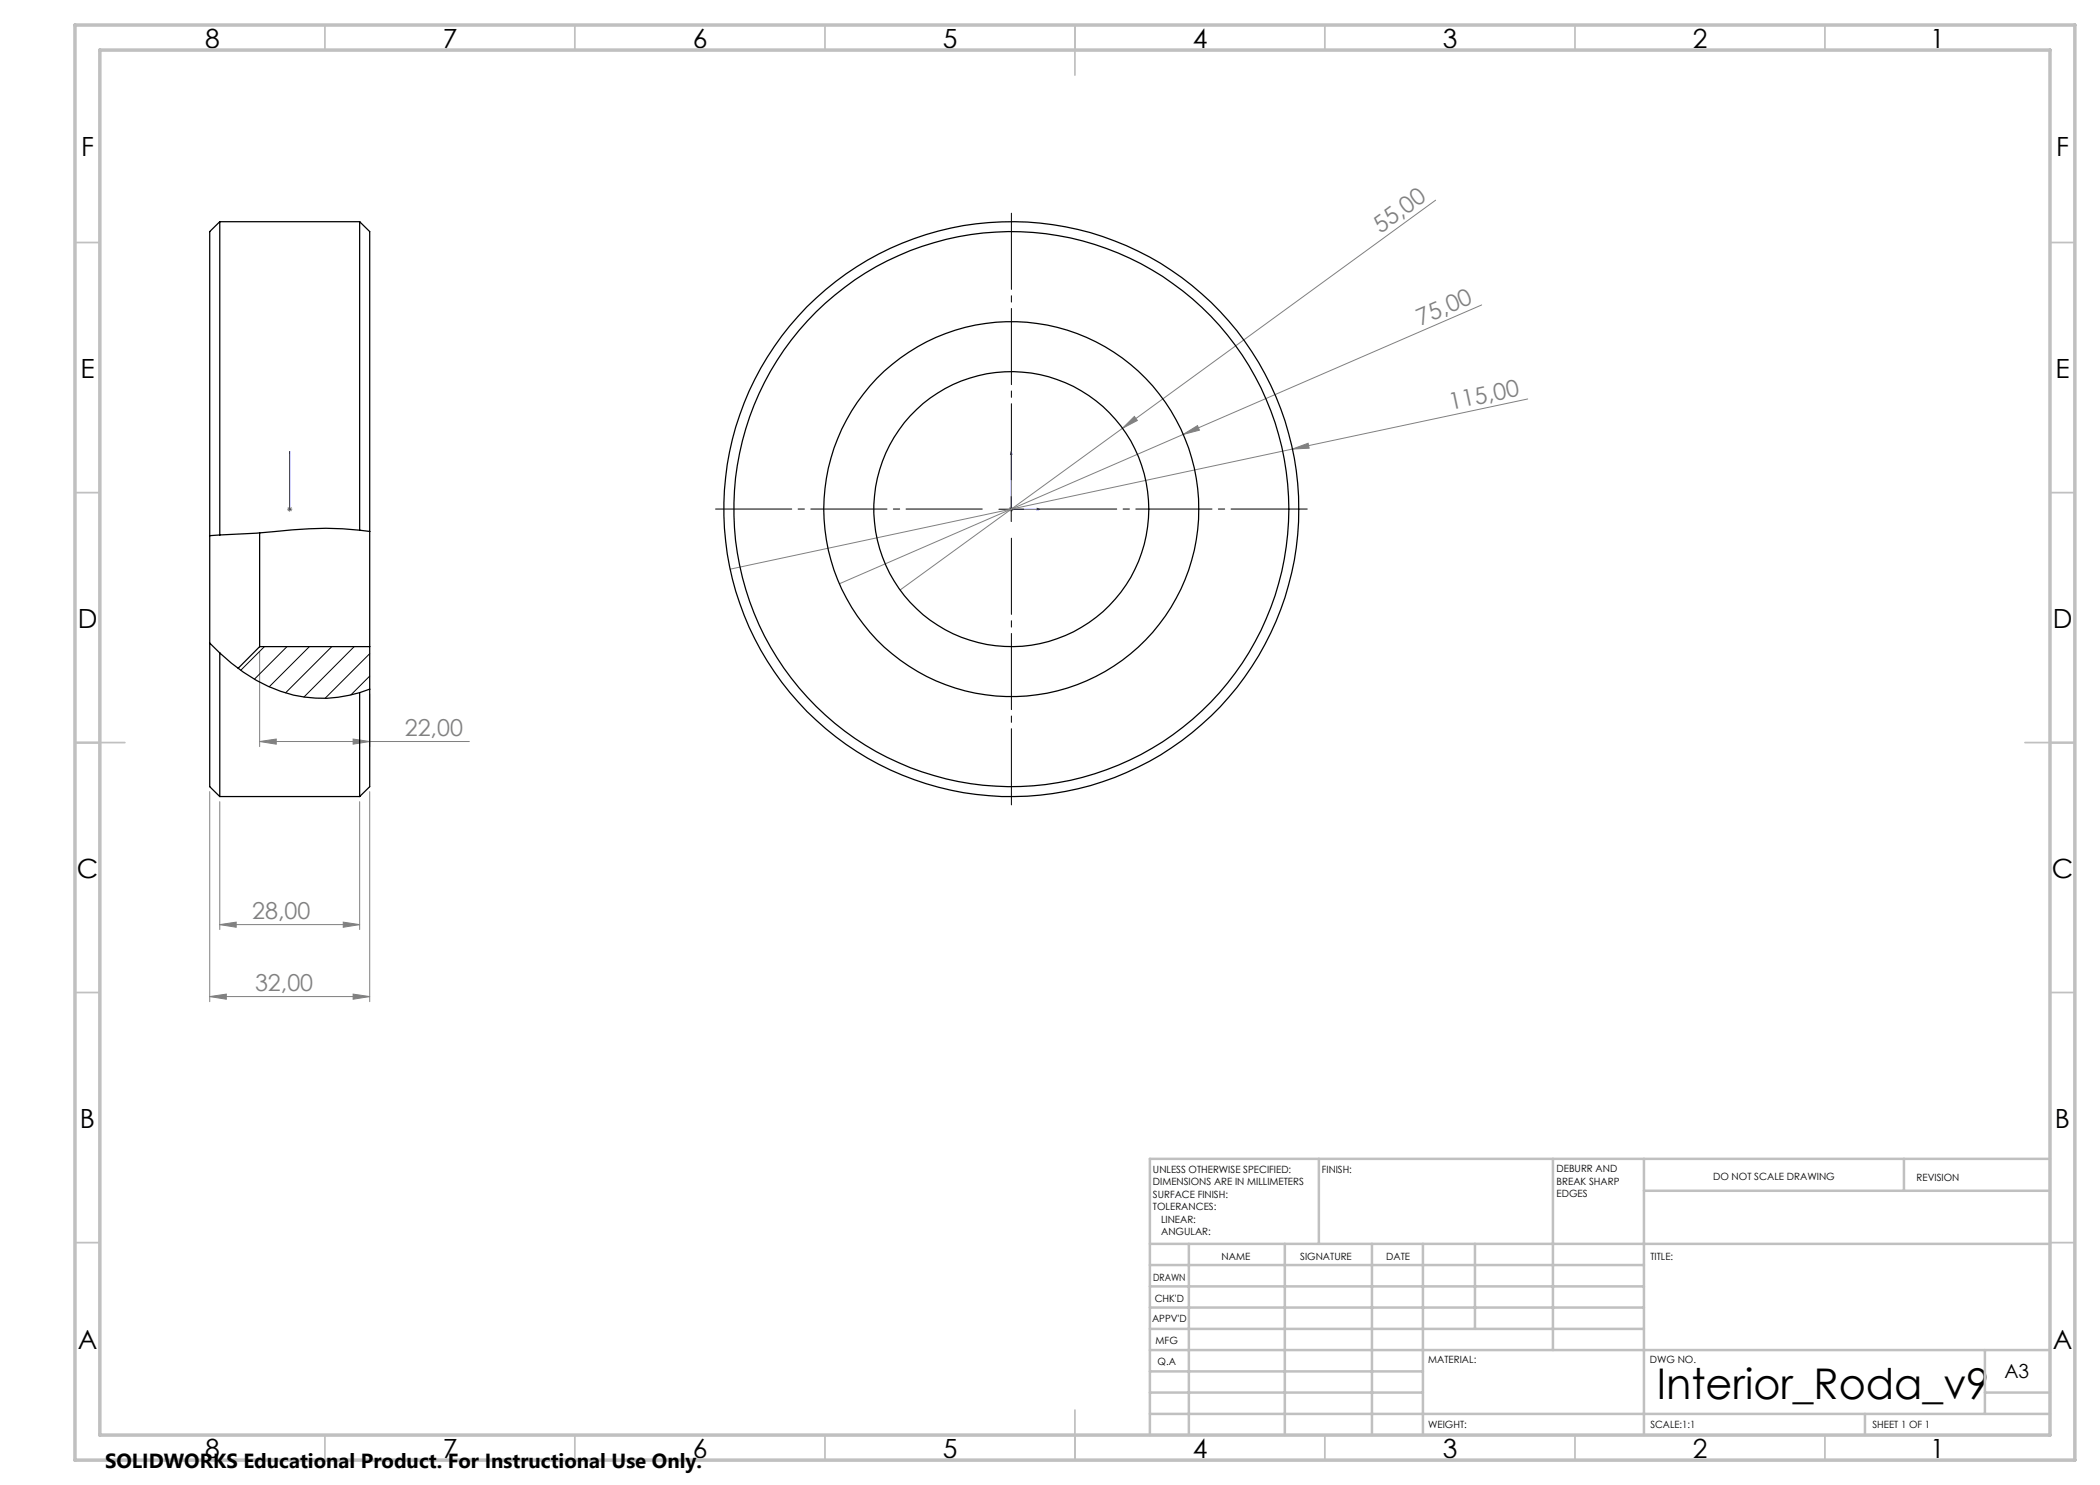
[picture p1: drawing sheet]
<svg xmlns="http://www.w3.org/2000/svg" width="420mm" height="297mm" viewBox="0 0 420 297" stroke-linecap="round" stroke-linejoin="round" font-family="sans-serif">
<path d="M57.9 90.3v.6v-.6M57.9 90.3v11.5M202.2 90.3v11.5h5.8M202.2 90.3l.2 .6h-.3zM57.9 101.7v.3zM57.9 101.8h.1M207.4 101.7l.6 .1-.6 .2z" fill="none" stroke="#00f" stroke-width=".2"/>
<g fill="none" stroke="#808080" stroke-width=".2">
<path d="M287.1 40l-107.1 78M296.3 61l-128.4 55.8M305.5 79.8l-47 10M226.9 83.3l.6 .8-3 1.6zM236.6 86.9l2.9-1.8 .4 .9zM258.5 89.8l3.1-1.2 .2 1zM258.5 89.8l-112.5 24M57.4 101.8h1.1M57.6 101.5l.7 .7M57.9 101.3v1M58.3 101.5l-.7 .7M201.8 101.8h1"/>
<path d="M201.9 101.5l.7 .7M202.2 101.3v1M202.6 101.5l-.7 .7M51.9 130.3v19M73.9 138.8v10.5M41.9 158.3v42M51.9 148.3l3.3-.5v1zM51.9 148.3h42M70.6 147.8l3.3 .5-3.3 .5zM73.9 158.3v42M44 160.3v25.6M71.9 160.3v25.6"/>
<path d="M41.9 199.3l3.4-.5v1zM41.9 199.3h32M44 184.9l3.2-.5v1.1zM44 184.9h27.9M68.7 184.4l3.2 .5-3.2 .6zM70.6 198.8l3.3 .5-3.3 .5z"/>
</g>
<path d="M202.3 96.8v-55M197.3 101.8h-55M202.3 106.8v55M207.3 101.8h55" fill="none" stroke="#000" stroke-width=".2" stroke-dasharray="15.2 1.3 1.3 1.3" stroke-dashoffset="-.8"/>
<path d="M202.2 99.3v5M199.8 101.8h5" fill="none" stroke="#000" stroke-width=".2"/>
<g fill="none" stroke="#c0c0c0" stroke-width=".35">
<path d="M65 5v5M115 5v5M165 5v5M215 5v10M265 5v5M315 5v5M365 5v5M15 48.5h5M410 48.5h5M15 98.5h5M410 98.5h5M15 148.5h10"/>
<path d="M405 148.5h10M15 198.5h5M410 198.5h5M15 248.5h5M410 248.5h5M65 287v5M115 287v5M165 287v5M215 282v10M265 287v5M315 287v5M365 287v5"/>
</g>
<g fill="none" stroke="#c0c0c0" stroke-width=".5">
<path d="M263.8 231.8v17M310.6 231.8v38.2M328.8 231.8v55.2M328.8 238.2h81.2M380.8 231.8v6.4M410 231.8h-180v55.2M230 248.8h180M230 257.3h98.8M230 253h98.8M237.8 248.8v38.2M257 248.8v38.2M274.4 248.8v38.2"/>
<path d="M284.6 248.8v38.2M295 248.8v17M230 265.8h98.8M230 261.5h98.8M230 278.5h54.6M230 274.3h54.6M230 270h180M397 278.5h13M397 270v12.8M230 282.8h180M373 282.8v4.2"/>
</g>
<path d="M15 5h400v287h-400zM20 10h390v277h-390z" fill="none" stroke="#c0c0c0" stroke-width=".7"/>
<g fill="#00f">
<path d="M207.4 101.7l.6 .1-.6 .2zM202.2 90.3l.2 .6h-.3z"/>
<path d="M57.9 101.7v.3zM57.9 90.3v.6z"/>
</g>
<g fill="#808080">
<path d="M258.5 89.8l3.1-1.2 .2 1z"/>
<path d="M236.6 86.9l2.9-1.8 .4 .9z"/>
<path d="M226.9 83.3l.6 .8-3 1.6z"/>
<path d="M41.9 199.3l3.4-.5v1zM70.6 198.8l3.3 .5-3.3 .5zM44 184.9l3.2-.5v1.1zM68.7 184.4l3.2 .5-3.2 .6zM51.9 148.3l3.3-.5v1zM70.6 147.8l3.3 .5-3.3 .5z"/>
</g>
<g fill="none" stroke="#000" stroke-width=".25">
<path d="M44 44.3v62.7M44 44.3l-2.1 2v60.8M44 44.3h27.9M71.9 44.3v61.7M71.9 44.3l2 2v60M41.9 107.1v21.5M44 107l-2.1 .1M51.9 106.6v22.7M71.9 106a70.3 70.3 0 0 0-17.1 .3l-10.8 .7M71.9 106l2 .3M73.9 106.3v23M41.9 128.6v28.7l2.1 2"/>
<path d="M41.9 128.6l2.1 2M44 130.6a30.1 30.1 0 0 0 19.1 9 26.1 26.1 0 0 0 8.8-1.1M44 130.6v28.7M51.9 129.3l-4.3 4.4M51.9 129.3h22M71.9 138.5v20.8M73.9 137.8v19.5l-2 2M73.9 137.8l-2 .7M73.9 129.3v8.5M44 159.3h27.9"/>
<circle cx="202.2" cy="101.8" r="57.5"/>
<circle cx="202.3" cy="101.8" r="37.5"/>
<circle cx="202.3" cy="101.8" r="55.5"/>
<circle cx="202.3" cy="101.8" r="27.5"/>
</g>
<path d="M52.9 129.3l-4.7 4.8M57.4 129.3l-6.5 6.6M61.9 129.3l-8.1 8.1M66.4 129.3l-9.3 9.3M70.8 129.3l-10 10.1M73.9 130.7l-8.9 9M73.9 135.2l-3.7 3.8" fill="none" stroke="#000" stroke-width=".2"/>
<text font-size="8.5" x="331.4" y="279.7">Interior_Roda_v9</text>
<g font-size="5.3">
<text x="41" y="9.5">8</text>
<text x="88.5" y="9.5">7</text>
<text x="138.5" y="9.5">6</text>
<text x="188.5" y="9.5">5</text>
<text x="238.5" y="9.5">4</text>
<text x="288.5" y="9.5">3</text>
<text x="338.5" y="9.5">2</text>
<text x="386" y="9.5">1</text>
<text x="16.2" y="31.3">F</text>
<text x="411.2" y="31.3">F</text>
<text x="16.1" y="75.5">E</text>
<text x="411.1" y="75.5">E</text>
<text x="15.5" y="125.5">D</text>
<text x="410.5" y="125.5">D</text>
<text x="15.4" y="175.5">C</text>
<text x="410.4" y="175.5">C</text>
<text x="16" y="225.5">B</text>
<text x="411" y="225.5">B</text>
<text x="15.5" y="269.8">A</text>
<text x="410.5" y="269.8">A</text>
<text x="41" y="291.5">8</text>
<text x="88.5" y="291.5">7</text>
<text x="138.5" y="291.5">6</text>
<text x="188.5" y="291.5">5</text>
<text x="238.5" y="291.5">4</text>
<text x="288.5" y="291.5">3</text>
<text x="338.5" y="291.5">2</text>
<text x="386" y="291.5">1</text>
</g>
<g font-size="4.7" fill="#808080">
<text x="276.1" y="46.8" transform="rotate(-36 276.1 46.8)">55,00</text>
<text x="284.1" y="65.2" transform="rotate(-23 284.1 65.2)">75,00</text>
<text x="290.2" y="82" transform="rotate(-12 290.2 82)">115,00</text>
<text x="81" y="147.3">22,00</text>
<text x="50.5" y="183.9">28,00</text>
<text x="51" y="198.3">32,00</text>
</g>
<text font-size="4.1" x="21" y="293.7">SOLIDWORKS Educational Product. For Instructional Use Only.</text>
<text font-size="3.9" x="400.9" y="275.5">A3</text>
<g font-size="2">
<text x="230.6" y="234.6">UNLESS OTHERWISE SPECIFIED:</text>
<text x="230.6" y="237.1">DIMENSIONS ARE IN MILLIMETERS</text>
<text x="230.6" y="239.6">SURFACE FINISH:</text>
<text x="264.4" y="234.6">FINISH:</text>
<text x="311.3" y="234.5">DEBURR AND</text>
<text x="311.3" y="237">BREAK SHARP</text>
<text x="311.3" y="239.5">EDGES</text>
<text x="342.6" y="236">DO NOT SCALE DRAWING</text>
<text x="383.3" y="236.2">REVISION</text>
<text x="230.6" y="242.1">TOLERANCES:</text>
<text x="232.2" y="244.6">LINEAR:</text>
<text x="232.2" y="247.1">ANGULAR:</text>
<text x="244.3" y="252">NAME</text>
<text x="260" y="251.9">SIGNATURE</text>
<text x="277.2" y="251.9">DATE</text>
<text x="330.1" y="251.9">TITLE:</text>
<text x="230.6" y="256.1">DRAWN</text>
<text x="230.9" y="260.3">CHK'D</text>
<text x="230.4" y="264.4">APPV'D</text>
<text x="231.1" y="268.8">MFG</text>
<text x="231.5" y="273">Q.A</text>
<text x="285.6" y="272.5">MATERIAL:</text>
<text x="330" y="272.5">DWG NO.</text>
<text x="285.6" y="285.5">WEIGHT:</text>
<text x="330.1" y="285.6">SCALE:1:1</text>
<text x="374.5" y="285.6">SHEET 1 OF 1</text>
</g>
</svg>
